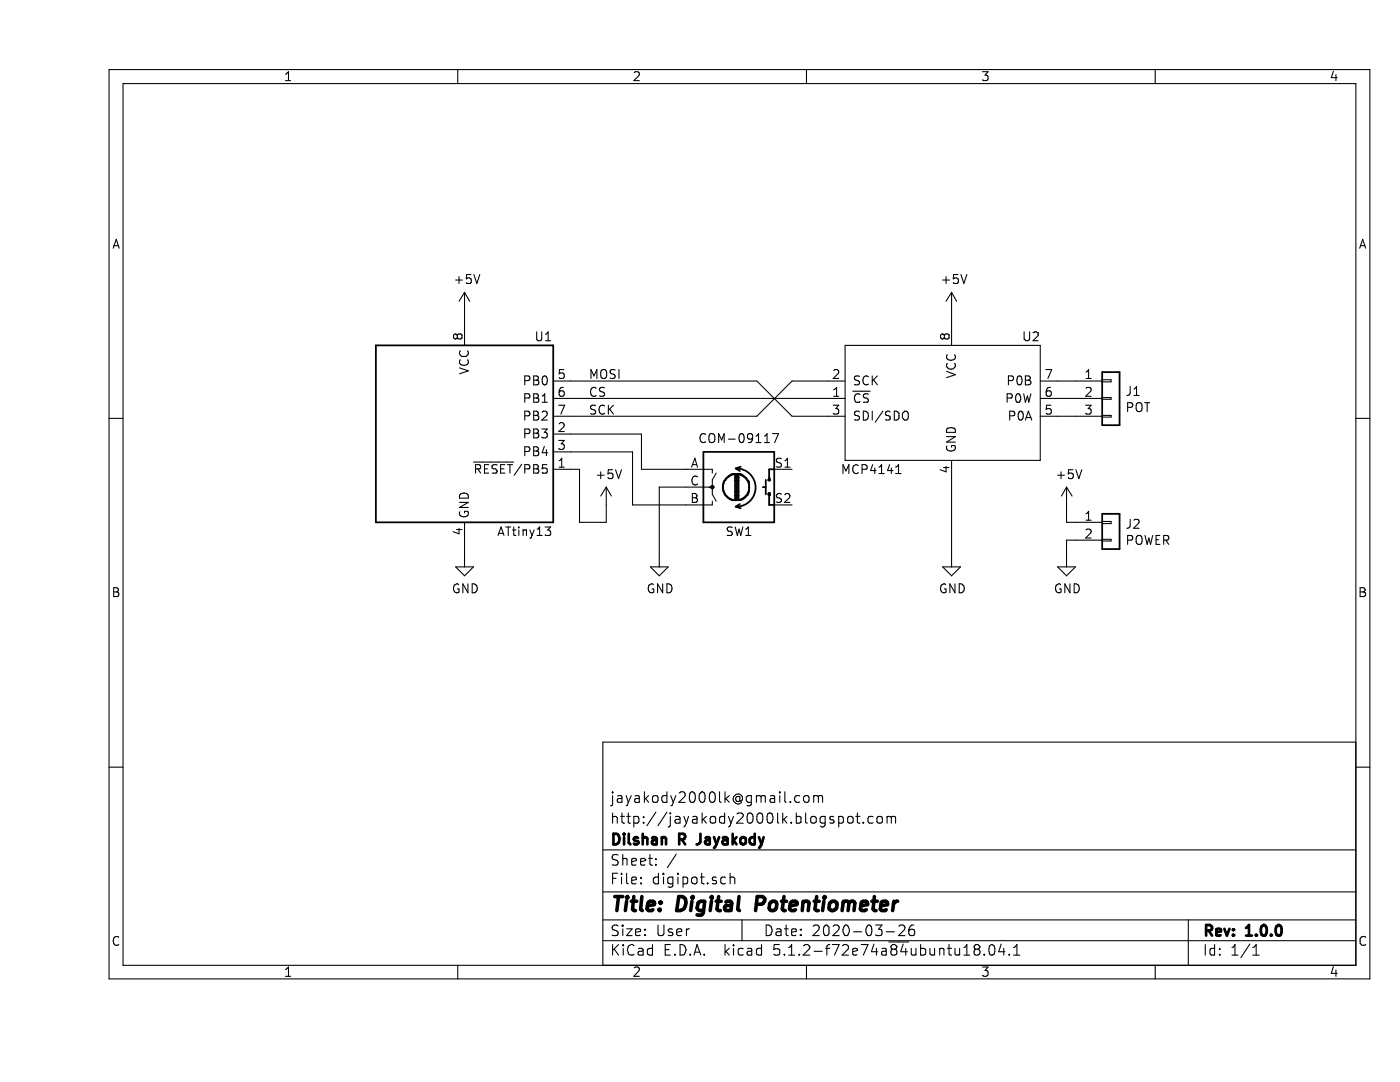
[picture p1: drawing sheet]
EESchema Schematic File Version 4
LIBS:digipot-cache
EELAYER 29 0
EELAYER END
$Descr User 7905 5921
encoding utf-8
Sheet 1 1
Title "Digital Potentiometer"
Date "2020-03-26"
Rev "1.0.0"
Comp "Dilshan R Jayakody"
Comment1 "http://jayakody2000lk.blogspot.com"
Comment2 "jayakody2000lk@gmail.com"
Comment3 ""
Comment4 ""
$EndDescr
$Comp
L digipot:MCP4141 U2
U 1 1
P 4950 2600
F 0 "U2" H 5600 3300 50  0000 C CNN
F 1 "MCP4141" H 4700 2550 50  0000 C CNN
F 2 "Package_DIP:DIP-8_W7.62mm_LongPads" H 4950 2600 50  0001 C CNN
F 3 "" H 4950 2600 50  0001 C CNN
	1    4950 2600
	1    0    0    -1  
$EndComp
$Comp
L power:GND #PWR0101
U 1 1
P 2400 3150
F 0 "#PWR0101" H 2400 2900 50  0001 C CNN
F 1 "GND" H 2405 2977 50  0000 C CNN
F 2 "" H 2400 3150 50  0001 C CNN
F 3 "" H 2400 3150 50  0001 C CNN
	1    2400 3150
	1    0    0    -1  
$EndComp
Wire Wire Line
	2400 3050 2400 3150
$Comp
L power:+5V #PWR0102
U 1 1
P 2400 1750
F 0 "#PWR0102" H 2400 1600 50  0001 C CNN
F 1 "+5V" H 2415 1923 50  0000 C CNN
F 2 "" H 2400 1750 50  0001 C CNN
F 3 "" H 2400 1750 50  0001 C CNN
	1    2400 1750
	1    0    0    -1  
$EndComp
Wire Wire Line
	2400 1750 2400 1850
$Comp
L power:+5V #PWR0103
U 1 1
P 3200 2850
F 0 "#PWR0103" H 3200 2700 50  0001 C CNN
F 1 "+5V" H 3215 3023 50  0000 C CNN
F 2 "" H 3200 2850 50  0001 C CNN
F 3 "" H 3200 2850 50  0001 C CNN
	1    3200 2850
	1    0    0    -1  
$EndComp
Wire Wire Line
	3000 2650 3050 2650
Wire Wire Line
	3050 2650 3050 2950
Wire Wire Line
	3050 2950 3200 2950
Wire Wire Line
	3200 2950 3200 2850
$Comp
L Device:Rotary_Encoder_Switch SW1
U 1 1
P 3950 2750
F 0 "SW1" H 3950 2500 50  0000 C CNN
F 1 "COM-09117" H 3950 3026 50  0000 C CNN
F 2 "Rotary_Encoder:RotaryEncoder_Alps_EC11E-Switch_Vertical_H20mm" H 3800 2910 50  0001 C CNN
F 3 "~" H 3950 3010 50  0001 C CNN
	1    3950 2750
	1    0    0    -1  
$EndComp
$Comp
L power:GND #PWR0104
U 1 1
P 3500 3150
F 0 "#PWR0104" H 3500 2900 50  0001 C CNN
F 1 "GND" H 3505 2977 50  0000 C CNN
F 2 "" H 3500 3150 50  0001 C CNN
F 3 "" H 3500 3150 50  0001 C CNN
	1    3500 3150
	1    0    0    -1  
$EndComp
Wire Wire Line
	3500 3150 3500 2750
Wire Wire Line
	3500 2750 3650 2750
Wire Wire Line
	3650 2850 3350 2850
Wire Wire Line
	3350 2850 3350 2550
Wire Wire Line
	3350 2550 3000 2550
Wire Wire Line
	3000 2450 3400 2450
Wire Wire Line
	3400 2450 3400 2650
Wire Wire Line
	3400 2650 3650 2650
Wire Wire Line
	3000 2150 4050 2150
Wire Wire Line
	3000 2350 4050 2350
$Comp
L power:GND #PWR0105
U 1 1
P 5150 3150
F 0 "#PWR0105" H 5150 2900 50  0001 C CNN
F 1 "GND" H 5155 2977 50  0000 C CNN
F 2 "" H 5150 3150 50  0001 C CNN
F 3 "" H 5150 3150 50  0001 C CNN
	1    5150 3150
	1    0    0    -1  
$EndComp
Wire Wire Line
	5150 2700 5150 3150
$Comp
L power:+5V #PWR0106
U 1 1
P 5150 1750
F 0 "#PWR0106" H 5150 1600 50  0001 C CNN
F 1 "+5V" H 5165 1923 50  0000 C CNN
F 2 "" H 5150 1750 50  0001 C CNN
F 3 "" H 5150 1750 50  0001 C CNN
	1    5150 1750
	1    0    0    -1  
$EndComp
Wire Wire Line
	5150 1850 5150 1750
Wire Wire Line
	4250 2350 4450 2350
Wire Wire Line
	4250 2150 4450 2150
Wire Wire Line
	4050 2150 4250 2350
Wire Wire Line
	4050 2350 4250 2150
$Comp
L MCU_Microchip_ATtiny:ATtiny13-20PU U1
U 1 1
P 2400 2450
F 0 "U1" H 2900 3000 50  0000 R CNN
F 1 "ATtiny13" H 2900 1900 50  0000 R CNN
F 2 "Package_DIP:DIP-8_W7.62mm_LongPads" H 2400 2450 50  0001 C CIN
F 3 "http://ww1.microchip.com/downloads/en/DeviceDoc/doc2535.pdf" H 2400 2450 50  0001 C CNN
	1    2400 2450
	1    0    0    -1  
$EndComp
Wire Wire Line
	3000 2250 4450 2250
$Comp
L Connector_Generic:Conn_01x03 J1
U 1 1
P 6050 2250
F 0 "J1" H 6130 2292 50  0000 L CNN
F 1 "POT" H 6130 2201 50  0000 L CNN
F 2 "Connector_PinHeader_2.54mm:PinHeader_1x03_P2.54mm_Vertical" H 6050 2250 50  0001 C CNN
F 3 "~" H 6050 2250 50  0001 C CNN
	1    6050 2250
	1    0    0    -1  
$EndComp
Wire Wire Line
	5750 2350 5850 2350
Wire Wire Line
	5850 2250 5750 2250
Wire Wire Line
	5750 2150 5850 2150
Text Label 3100 2150 0    50   ~ 0
MOSI
Text Label 3100 2250 0    50   ~ 0
CS
Text Label 3100 2350 0    50   ~ 0
SCK
$Comp
L Connector_Generic:Conn_01x02 J2
U 1 1
P 6050 2950
F 0 "J2" H 6130 2942 50  0000 L CNN
F 1 "POWER" H 6130 2851 50  0000 L CNN
F 2 "Connector_PinHeader_2.54mm:PinHeader_1x02_P2.54mm_Vertical" H 6050 2950 50  0001 C CNN
F 3 "~" H 6050 2950 50  0001 C CNN
	1    6050 2950
	1    0    0    -1  
$EndComp
$Comp
L power:GND #PWR0107
U 1 1
P 5800 3150
F 0 "#PWR0107" H 5800 2900 50  0001 C CNN
F 1 "GND" H 5805 2977 50  0000 C CNN
F 2 "" H 5800 3150 50  0001 C CNN
F 3 "" H 5800 3150 50  0001 C CNN
	1    5800 3150
	1    0    0    -1  
$EndComp
$Comp
L power:+5V #PWR0108
U 1 1
P 5800 2850
F 0 "#PWR0108" H 5800 2700 50  0001 C CNN
F 1 "+5V" H 5815 3023 50  0000 C CNN
F 2 "" H 5800 2850 50  0001 C CNN
F 3 "" H 5800 2850 50  0001 C CNN
	1    5800 2850
	1    0    0    -1  
$EndComp
Wire Wire Line
	5850 2950 5800 2950
Wire Wire Line
	5850 3050 5800 3050
Wire Wire Line
	5800 3050 5800 3150
Wire Wire Line
	5800 2850 5800 2950
$EndSCHEMATC
